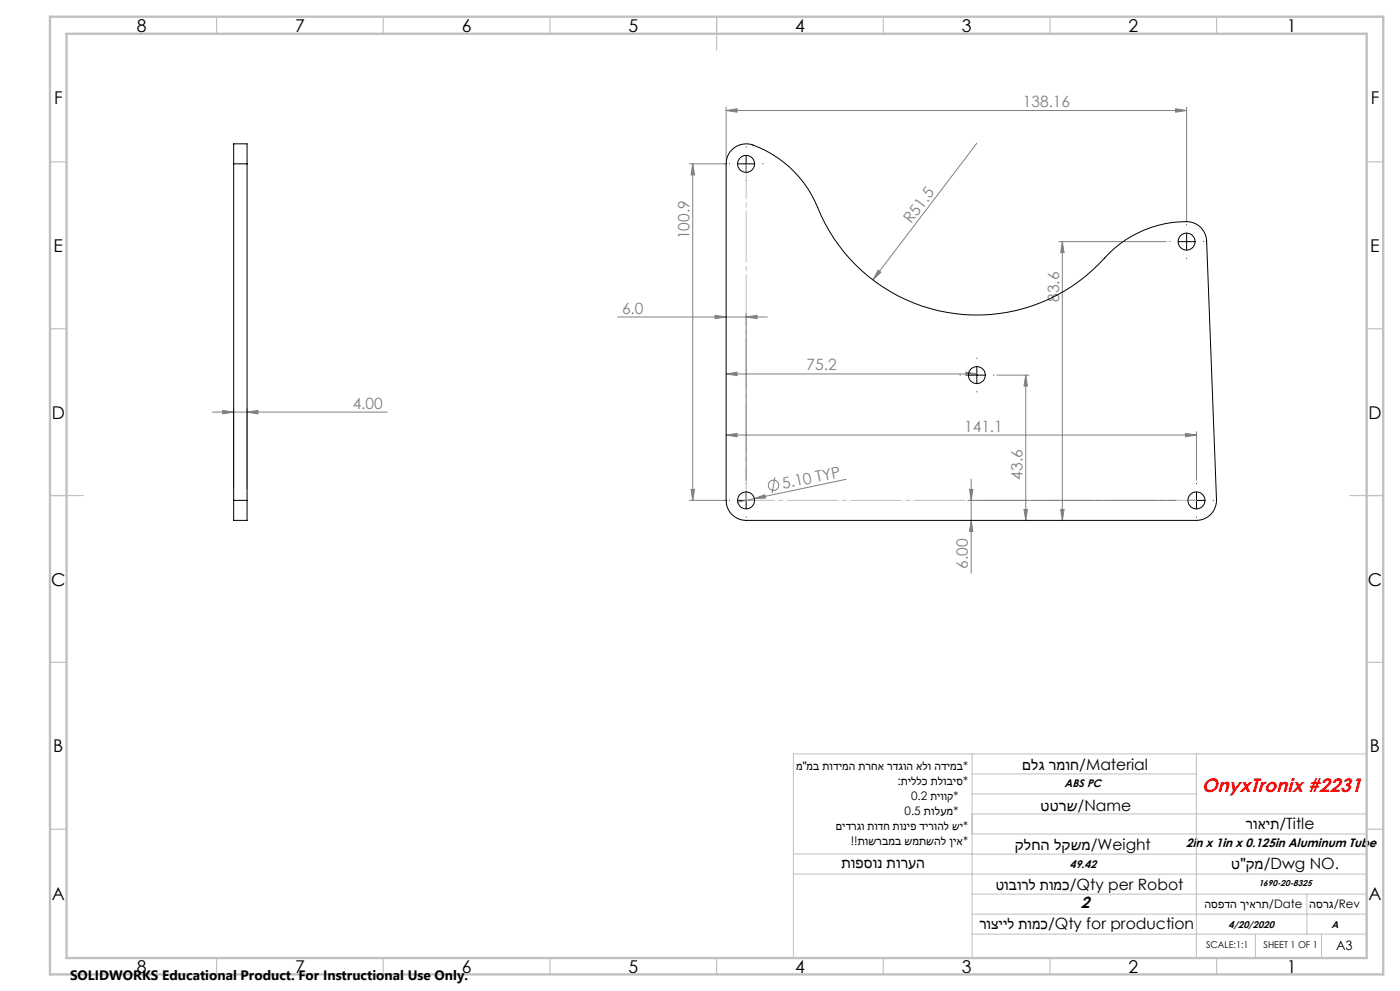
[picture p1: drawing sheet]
<svg xmlns="http://www.w3.org/2000/svg" width="420mm" height="297mm" viewBox="0 0 420 297" stroke-linecap="round" stroke-linejoin="round" font-family="sans-serif">
<g fill="none" stroke="#808080" stroke-width=".3">
<path d="M217.8 33.1l3.3-.5v1zM217.8 32.1v16M217.8 33.1h138.2M352.7 32.6l3.3 .5-3.3 .5zM356 32.1v34.3M206.8 49.1h11M207.8 49.1l.6 3.3h-1.1zM207.8 49.1v100.9M293.1 42.9l-31.2 41M317.7 72.4h32.2M318.7 72.4v83.6M318.7 72.4l.5 3.3h-1z"/>
<path d="M185.3 95h44.9M214.5 94.5l3.3 .5-3.3 .5zM223.8 95l3.3-.5v1zM223.8 94v49.9M263.5 81l.8 .6-2.4 2.3zM217.8 112.1l3.3-.6v1.1zM217.8 112.1h75.3M289.7 111.5l3.4 .6-3.4 .5zM299.1 112.4h9.6M307.7 112.4l.5 3.3h-1zM307.7 112.4v43.6M63.7 123.5h52.4"/>
<path d="M66.8 123l3.3 .5-3.3 .5zM70.1 122.5v23.9M74.1 123.5l3.3-.5v1zM74.1 122.5v23.9M217.8 130.4l3.3-.5v1zM217.8 130.4h141.2M355.6 129.9l3.4 .5-3.4 .5zM359 129.4v14.5M206.8 150h11M207.3 146.7h1.1l-.6 3.3zM226.3 149.4l3.1-1.1 .3 1zM226.3 149.4l-5 1.1"/>
<path d="M232.5 143.1l-.9 4.7M253.9 143.6l-27.6 5.8M290.4 150h62.5M290.9 146.7h1l-.5 3.3zM291.4 156l.5 3.3h-1zM291.4 143.6v28.2M307.2 152.7h1l-.5 3.3zM318.2 152.7h1l-.5 3.3z"/>
<circle cx="232.1" cy="145.4" r="1.55"/>
</g>
<g fill="none" stroke="#000" stroke-width=".3" stroke-dasharray="15.2 1.3 1.3 1.3">
<path d="M218.8 49.1h.1M223.8 44.1v-.1M223.8 54.1h.1M228.8 49.1h.1M351 72.4h.1M356 67.4v-.1M356 77.4h.1M361 72.4h.1M288.1 112.4h-.1M293.1 107.4h.1M293.1 117.4v.1M298.1 112.4h.1"/>
<path d="M218.8 150h.1M223.8 145v-.1M223.8 155h.1M228.8 150h.1M354 150h-.1M359 145v-.1M359 155h.1M364 150h.1"/>
</g>
<path d="M221.3 49.1h5M223.8 46.6v5M353.5 72.4h5M356 69.9v5M290.5 112.4h5.1M293.1 109.9v5M221.3 150h5M223.8 147.5v5M356.4 150h5M359 147.5v5" fill="none" stroke="#000" stroke-width=".3"/>
<path d="M223.8 150h135.2" fill="none" stroke="#c0c0c0" stroke-width=".3" stroke-dasharray="15.2 1.3 1.3 1.3" stroke-dashoffset="6.7"/>
<path d="M223.8 150v-100.9" fill="none" stroke="#c0c0c0" stroke-width=".3" stroke-dasharray="15.2 1.3 1.3 1.3" stroke-dashoffset="4.8"/>
<g fill="none" stroke="#c0c0c0" stroke-width=".3">
<path d="M291.6 226v61.1M291.6 231.9h67.3M291.6 237.9h67.3M358.9 226v61.1M410 226h-172v61.1M238 255.9h53.6M291.6 243.9h118.4M291.6 249.9h118.4M291.6 256h118.4M238 262h172M291.6 268h118.4M291.6 280h118.4"/>
<path d="M291.6 274h118.4M376.6 280v7.1M392.1 268v12M396.5 280v7.1"/>
</g>
<g fill="none" stroke="#c0c0c0" stroke-width=".35">
<path d="M65 5v5M115 5v5M165 5v5M215 5v10M265 5v5M315 5v5M365 5v5M15 48.5h5M410 48.5h5M15 98.5h5M410 98.5h5M15 148.5h10"/>
<path d="M405 148.5h10M15 198.5h5M410 198.5h5M15 248.5h5M410 248.5h5M65 287v5M115 287v5M165 287v5M215 287v5M265 287v5M315 287v5M365 287v5"/>
</g>
<path d="M15 5h400v287h-400zM20 10.1h390v277h-390z" fill="none" stroke="#c0c0c0" stroke-width=".7"/>
<g fill="#808080">
<path d="M226.3 149.4l3.1-1.1 .3 1z"/>
<path d="M263.5 81l.8 .6-2.4 2.3z"/>
<path d="M74.1 123.5l3.3-.5v1zM66.8 123l3.3 .5-3.3 .5z"/>
<path d="M289.7 111.5l3.4 .6-3.4 .5zM217.8 112.1l3.3-.6v1.1zM223.8 95l3.3-.5v1zM214.5 94.5l3.3 .5-3.3 .5zM355.6 129.9l3.4 .5-3.4 .5zM217.8 130.4l3.3-.5v1zM352.7 32.6l3.3 .5-3.3 .5zM217.8 33.1l3.3-.5v1z"/>
<path d="M207.3 146.7h1.1l-.6 3.3zM207.8 49.1l.6 3.3h-1.1z"/>
<path d="M307.7 112.4l.5 3.3h-1zM307.2 152.7h1l-.5 3.3zM290.9 146.7h1l-.5 3.3zM291.4 156l.5 3.3h-1zM318.7 72.4l.5 3.3h-1zM318.2 152.7h1l-.5 3.3z"/>
</g>
<g fill="none" stroke="#000" stroke-width=".3">
<path d="M70.1 49.1v-6h4v6M70.1 49.1h4M70.1 49.1v100.9M74.1 49.1v100.9M219.4 45.1a6.5 6.5 0 0 1 8.5-.8 34.1 34.1 0 0 1 18.4 20.3 51.7 51.7 0 0 0 86.5 11.2 32.7 32.7 0 0 1 24.1-9.3 6 6 0 0 1 5.1 5.7l2.9 77.6a6 6 0 0 1-5.9 6.2h-135.2a6 6 0 0 1-6-6v-100.9a5.9 5.9 0 0 1 1.6-4zM70.1 150v6h4v-6M70.1 150h4"/>
<circle cx="223.8" cy="49.1" r="2.55"/>
<circle cx="356" cy="72.4" r="2.54"/>
<circle cx="293.1" cy="112.4" r="2.54"/>
<circle cx="223.8" cy="150" r="2.55"/>
<circle cx="358.9" cy="150" r="2.56"/>
</g>
<text font-size="5.8" fill="#f00" x="360.5" y="237.4">OnyxTronix #2231</text>
<g font-size="5.3">
<text x="41" y="9.5">8</text>
<text x="88.5" y="9.5">7</text>
<text x="138.5" y="9.5">6</text>
<text x="188.5" y="9.5">5</text>
<text x="238.5" y="9.5">4</text>
<text x="288.5" y="9.5">3</text>
<text x="338.5" y="9.5">2</text>
<text x="386" y="9.5">1</text>
<text x="16.2" y="31.3">F</text>
<text x="411.2" y="31.3">F</text>
<text x="16.1" y="75.5">E</text>
<text x="411.1" y="75.5">E</text>
<text x="15.5" y="125.5">D</text>
<text x="410.5" y="125.5">D</text>
<text x="15.4" y="175.5">C</text>
<text x="410.4" y="175.5">C</text>
<text x="16" y="225.5">B</text>
<text x="411" y="225.5">B</text>
<text x="15.5" y="269.8">A</text>
<text x="410.5" y="269.8">A</text>
<text x="41" y="291.5">8</text>
<text x="88.5" y="291.5">7</text>
<text x="138.5" y="291.5">6</text>
<text x="188.5" y="291.5">5</text>
<text x="238.5" y="291.5">4</text>
<text x="288.5" y="291.5">3</text>
<text x="338.5" y="291.5">2</text>
<text x="386" y="291.5">1</text>
</g>
<text font-size="4.8" x="324.3" y="272">2</text>
<g font-size="4.7" fill="#808080">
<text x="306.8" y="32.1">138.16</text>
<text x="206.8" y="71.7" transform="rotate(-90 206.8 71.7)">100.9</text>
<text x="273.4" y="67.1" transform="rotate(-53 273.4 67.1)">R51.5</text>
<text x="186.6" y="94">6.0</text>
<text x="317.7" y="90.5" transform="rotate(-90 317.7 90.5)">83.6</text>
<text x="242" y="111">75.2</text>
<text x="105.8" y="122.5">4.00</text>
<text x="289.2" y="129.4">141.1</text>
<text x="306.7" y="143.7" transform="rotate(-90 306.7 143.7)">43.6</text>
<text x="234.9" y="146.6" transform="rotate(-12 234.9 146.6)">5.10 TYP</text>
<text x="290.4" y="170.5" transform="rotate(-90 290.4 170.5)">6.00</text>
</g>
<g font-size="4.7">
<text x="306.7" y="230.7">םלג רמוח/Material</text>
<text x="312.2" y="243">טטרש/Name</text>
<text x="373.8" y="248.3">רואית/Title</text>
<text x="304.5" y="254.7">קלחה לקשמ/Weight</text>
<text x="252.4" y="260.3">תופסונ תורעה</text>
<text x="369.4" y="260.6">ט&quot;קמ/Dwg NO.</text>
<text x="298.7" y="266.8">טובורל תומכ/Qty per Robot</text>
<text x="293.8" y="278.4">רוצייל תומכ/Qty for production</text>
</g>
<text font-size="4.1" x="21" y="293.7">SOLIDWORKS Educational Product. For Instructional Use Only.</text>
<text font-size="3.9" x="400.8" y="284.6">A3</text>
<text font-size="3.7" x="355.9" y="254">2in x 1in x 0.125in Aluminum Tube</text>
<g font-size="3.5">
<text x="238.8" y="230.7">מ&quot;מב תודימה תרחא רדגוה אלו הדימב*</text>
<text x="269.2" y="235.2">:תיללכ תלוביס*</text>
<text x="273.3" y="239.8">0.2 תיווק*</text>
<text x="271.4" y="244.3">0.5 תולעמ*</text>
<text x="250.8" y="248.8">םידרגו תודח תוניפ דירוהל שי*</text>
<text x="255.2" y="253.3">!!תושרבמב שמתשהל ןיא*</text>
<text x="361.3" y="272">הספדה ךיארת/Date</text>
<text x="392.8" y="272">הסרג/Rev</text>
</g>
<g font-size="3.3">
<text x="319.4" y="235.9">ABS PC</text>
<text x="320.9" y="260.2">49.42</text>
</g>
<g font-size="2.9">
<text x="368.6" y="278.1">4/20/2020</text>
<text x="399.5" y="278.1">A</text>
</g>
<g font-size="2.8">
<text x="361.8" y="284.1">SCALE:1:1</text>
<text x="379.1" y="284.1">SHEET 1 OF 1</text>
</g>
<text font-size="2.6" x="377.6" y="265.5">1690-20-8325</text>
</svg>
